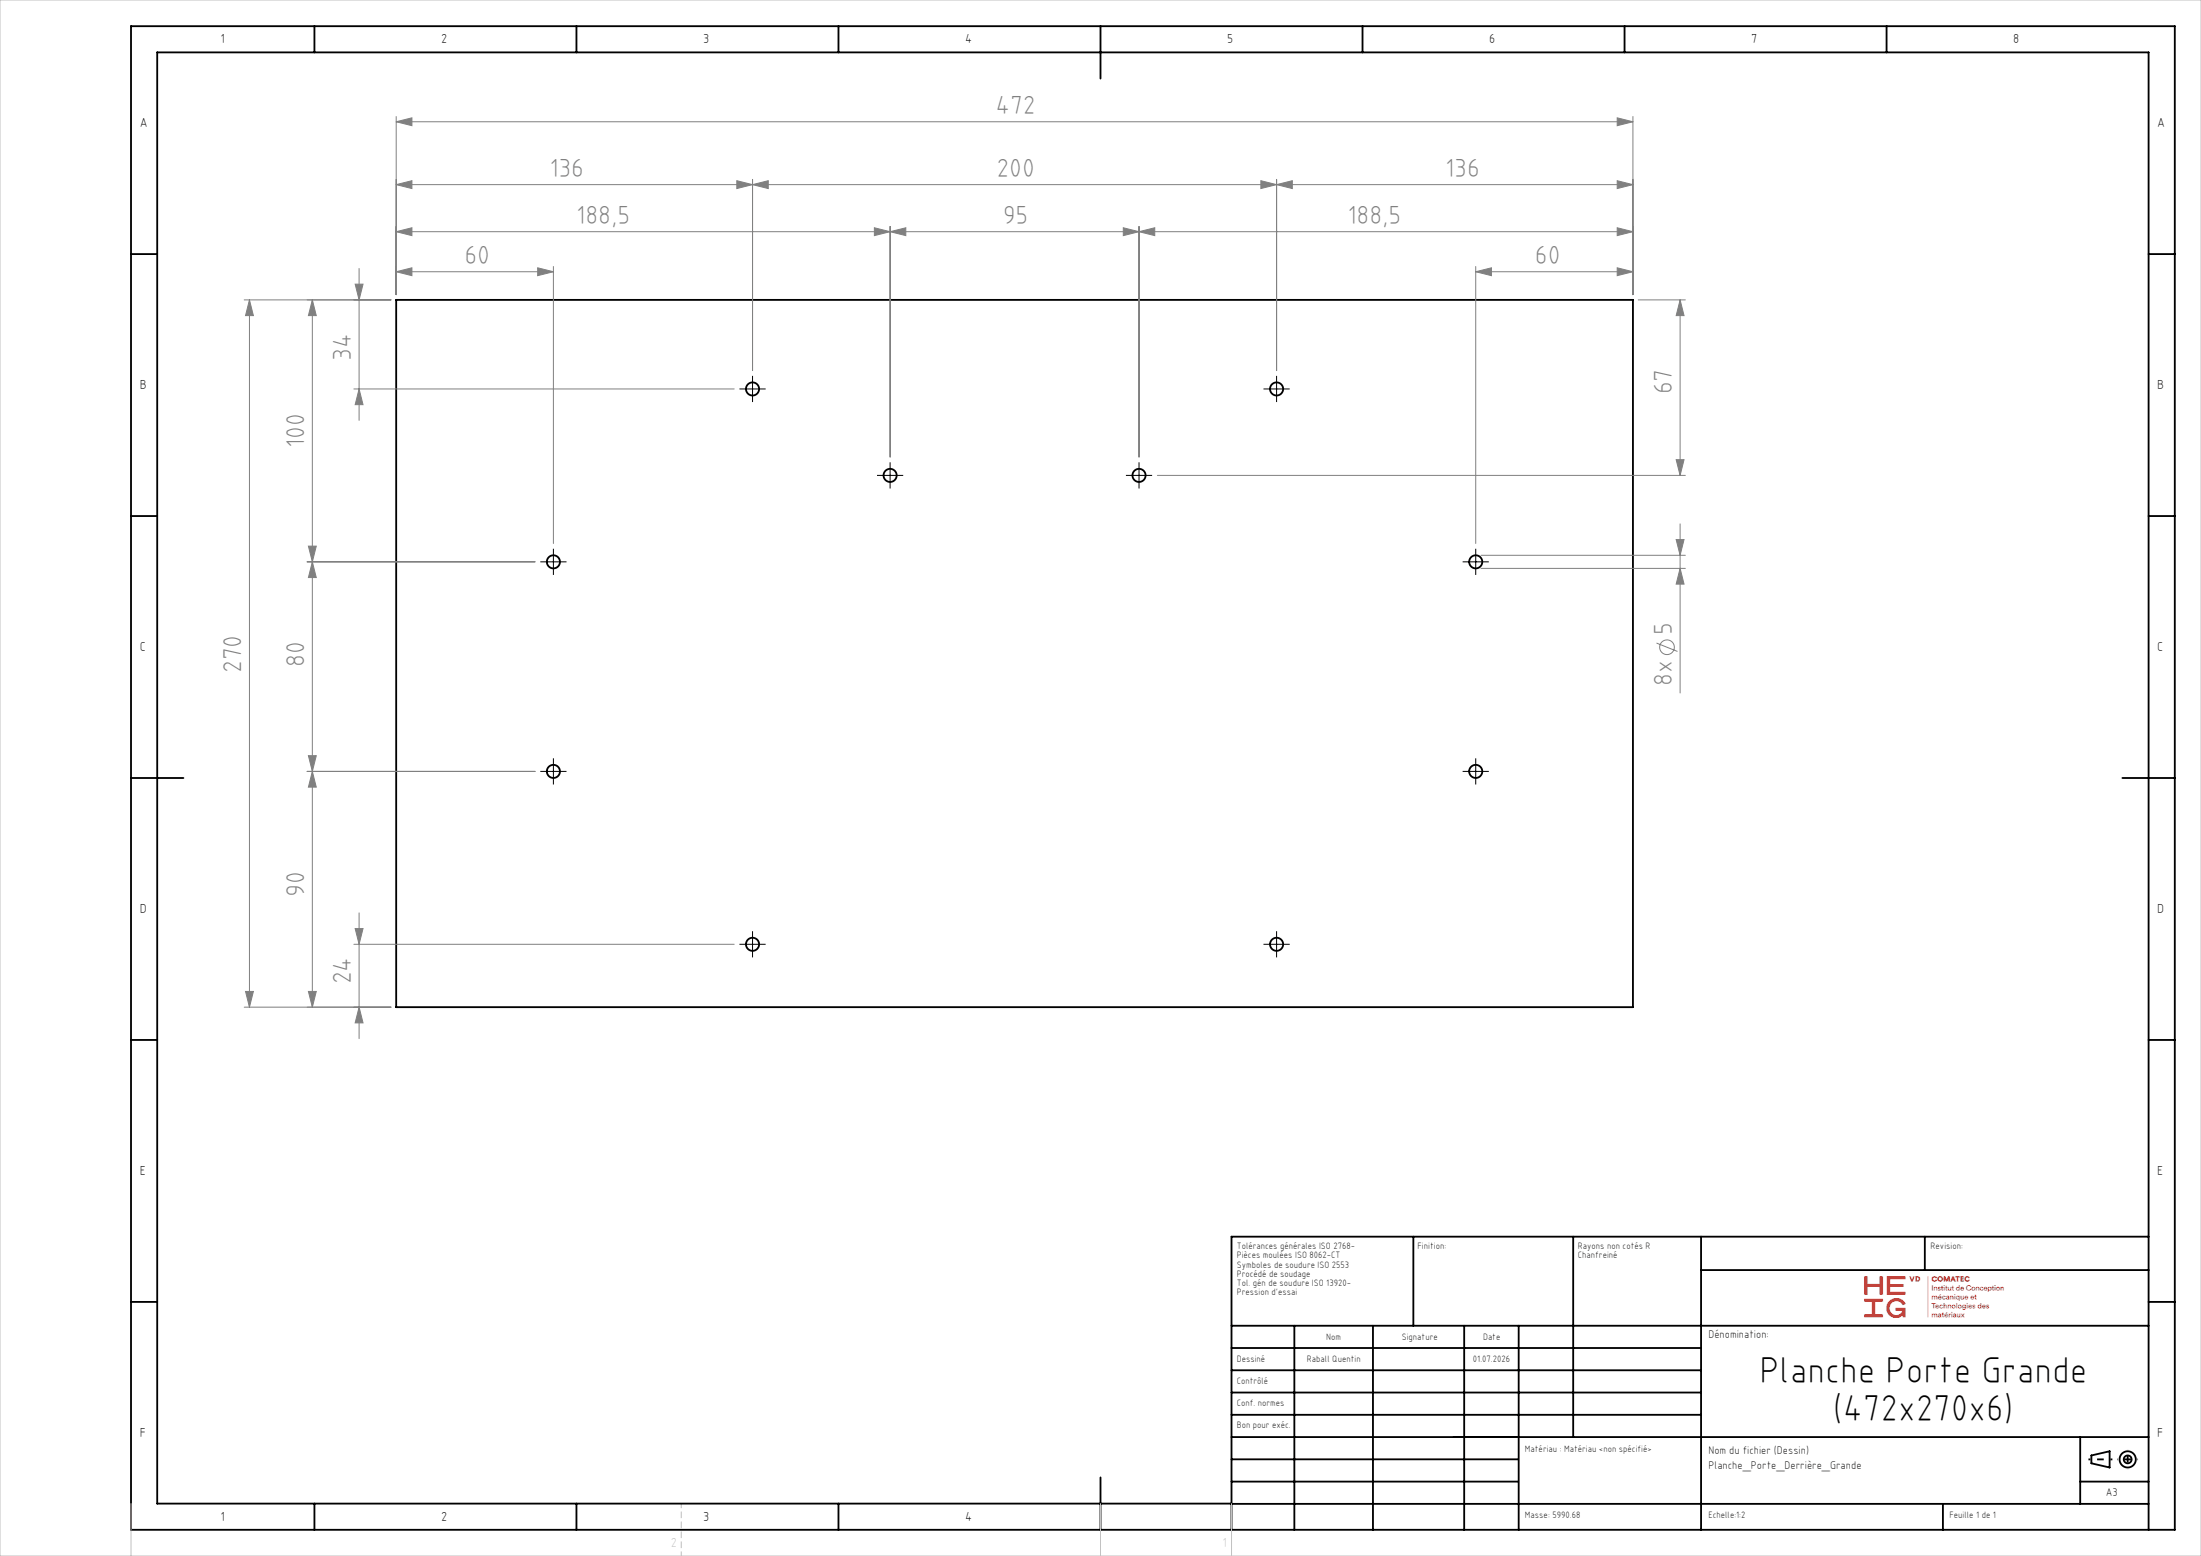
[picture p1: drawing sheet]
<svg xmlns="http://www.w3.org/2000/svg" width="420mm" height="297mm" viewBox="0 0 420 297" stroke-linecap="round" stroke-linejoin="round" font-family="sans-serif">
<g fill="none" stroke="#000" stroke-width=".35">
<path d="M25 5h390v287h-390zM60 5v5M110 5v5M160 5v5M210 5v10M260 5v5M310 5v5M360 5v5M25 48.5h5M75.6 57.2h236v135h-236zM410 48.5h5M25 98.5h5"/>
<path d="M410 98.5h5M25 148.5h10M405 148.5h10M25 198.5h5M410 198.5h5M269.7 236.1v17M300.2 236.1v38.2M324.6 236.1v55.9M367.3 236.1v6.3M410 236.1h-175v55.9M25 248.5h5M235 253.1h175"/>
<path d="M235 257.3h89.6M247 253.1v38.9M262 253.1v38.9M279.4 253.1v38.9M289.8 253.1v38.9M324.6 242.4h85.4M410 248.5h5M235 270.1h89.6M235 265.8h89.6M235 261.6h89.6M235 278.6h54.6M235 274.3h175"/>
<path d="M397 274.3v12.8M399.1 277.8l3.5-.8v3.1l-3.5-.8zM60 287v5M110 287v5M160 287v5M210 282v10M235 287.1h175M235 287h-205v-277h380v282M235 282.8h54.6M370.8 287.1v4.9M397 282.8h13"/>
<circle cx="143.6" cy="74.2" r="1.25"/>
<circle cx="243.6" cy="74.2" r="1.25"/>
<circle cx="169.9" cy="90.7" r="1.25"/>
<circle cx="217.4" cy="90.7" r="1.25"/>
<circle cx="105.6" cy="107.2" r="1.25"/>
<circle cx="281.6" cy="107.2" r="1.25"/>
<circle cx="105.6" cy="147.2" r="1.25"/>
<circle cx="281.6" cy="147.2" r="1.25"/>
<circle cx="143.6" cy="180.2" r="1.25"/>
<circle cx="243.6" cy="180.2" r="1.25"/>
<circle cx="406" cy="278.6" r=".75"/>
<circle cx="406" cy="278.6" r="1.55"/>
</g>
<g fill="none" stroke="#808080" stroke-width=".19">
<path d="M75.6 23.2l3-.7v1.5zM75.6 35.2l3-.7v1.5zM75.6 22.2v34M75.6 23.2h236M75.6 35.2h236M140.6 34.5l3 .7-3 .8zM143.6 35.2l3-.7v1.5zM143.6 34.2v36.5M240.6 34.5l3 .7-3 .8zM243.6 35.2l3-.7v1.5zM243.6 34.2v36.5M308.6 22.5l3 .7-3 .8z"/>
<path d="M308.6 34.5l3 .7-3 .8zM311.6 22.2v34M46.6 57.2h28M47.6 57.2l.8 3h-1.5zM47.6 57.2v135M59.6 57.2l.8 3h-1.5zM59.6 57.2v135M67.8 54.2h1.5l-.8 3zM68.5 51.2v29M75.6 51.9l3-.8v1.5zM75.6 44.2l3-.7v1.5zM75.6 51.9h30"/>
<path d="M75.6 44.2h236M102.6 51.1l3 .8-3 .7zM105.6 50.9v52.8M166.9 43.5l3 .7-3 .8zM169.9 44.2l3-.7v1.5zM169.9 43.2v44M214.4 43.5l3 .7-3 .8zM217.4 44.2l3-.7v1.5zM217.4 43.2v44M281.6 51.9l3-.8v1.5zM281.6 50.9v52.8M281.6 51.9h30"/>
<path d="M308.6 51.1l3 .8-3 .7zM308.6 43.5l3 .7-3 .8zM312.6 57.2h9M320.6 57.2l.8 3h-1.5zM320.6 57.2v33.5M67.5 74.2h72.6M68.5 74.2l.8 3h-1.5zM220.9 90.7h100.7M319.9 87.7h1.5l-.8 3zM320.6 100v32.3M58.6 107.2h43.5M58.9 104.2h1.5l-.8 3z"/>
<path d="M59.6 107.2l.8 3h-1.5zM282.6 106h39M282.6 108.5h39M319.9 103h1.5l-.8 3zM320.6 108.5l.8 3h-1.5zM316.1 122.7l4 1.6M58.6 147.2h43.5M58.9 144.2h1.5l-.8 3zM59.6 147.2l.8 3h-1.5zM67.8 177.2h1.5l-.8 3zM68.5 174.2v24M46.6 192.2h28"/>
<path d="M46.9 189.2h1.5l-.8 3zM58.9 189.2h1.5l-.8 3zM67.5 180.2h72.6M68.5 192.2l.8 3h-1.5z"/>
<circle cx="318.1" cy="123.5" r="1.4"/>
</g>
<g fill="none" stroke="#000" stroke-width=".19" stroke-dasharray="30.5 1.3 1.3 1.3" stroke-linecap="butt">
<path d="M142.4 74.2h-1.3M143.6 73v-1.3M143.6 75.5v1.2M144.9 74.2h1.2M242.4 74.2h-1.3M243.6 73v-1.3M243.6 75.5v1.2M244.9 74.2h1.2M168.6 90.7h-1.2M169.9 89.5v-1.3M169.9 92v1.2M171.1 90.7h1.3"/>
<path d="M216.1 90.7h-1.2M217.4 89.5v-1.3M217.4 92v1.2M218.6 90.7h1.3M104.4 107.2h-1.3M105.6 106v-1.3M105.6 108.5v1.2M106.9 107.2h1.2M280.4 107.2h-1.3M281.6 106v-1.3M281.6 108.5v1.2M282.9 107.2h1.2"/>
<path d="M104.4 147.2h-1.3M105.6 146v-1.3M105.6 148.5v1.2M106.9 147.2h1.2M280.4 147.2h-1.3M281.6 146v-1.3M281.6 148.5v1.2M282.9 147.2h1.2M143.6 179v-1.3M243.6 179v-1.3M142.4 180.2h-1.3M143.6 181.5v1.2"/>
<path d="M144.9 180.2h1.2M242.4 180.2h-1.3M243.6 181.5v1.2M244.9 180.2h1.2"/>
</g>
<path d="M398.5 278.6h4.6" fill="none" stroke="#000" stroke-width=".35" stroke-dasharray="30.5 1.3 1.3 1.3" stroke-dashoffset="30.1" stroke-linecap="butt"/>
<path d="M406 276.6v3.8" fill="none" stroke="#000" stroke-width=".35" stroke-dasharray="30.5 1.3 1.3 1.3" stroke-dashoffset="30.5" stroke-linecap="butt"/>
<path d="M408 278.6h-4" fill="none" stroke="#000" stroke-width=".35" stroke-dasharray="30.5 1.3 1.3 1.3" stroke-dashoffset="30.4" stroke-linecap="butt"/>
<path d="M130 287v10" fill="none" stroke="#c0c0c0" stroke-width=".19" stroke-dasharray="1.3 .6" stroke-dashoffset=".4" stroke-linecap="butt"/>
<g fill="none" stroke="#000" stroke-width=".19">
<path d="M142.4 74.2h2.5M143.6 73v2.5M242.4 74.2h2.5M243.6 73v2.5M168.6 90.7h2.5M169.9 89.5v2.5M216.1 90.7h2.5M217.4 89.5v2.5M104.4 107.2h2.5M105.6 106v2.5M280.4 107.2h2.5M281.6 106v2.5"/>
<path d="M104.4 147.2h2.5M105.6 146v2.5M280.4 147.2h2.5M281.6 146v2.5M143.6 179v2.5M243.6 179v2.5M142.4 180.2h2.5M242.4 180.2h2.5"/>
</g>
<path d="M0 0h420v297h-420zM25 287v10M210 287v10M235 287v10" fill="none" stroke="#c0c0c0" stroke-width=".19"/>
<g fill="#808080">
<path d="M308.6 51.1l3 .8-3 .7zM281.6 51.9l3-.8v1.5z"/>
<path d="M75.6 23.2l3-.7v1.5zM308.6 22.5l3 .7-3 .8zM75.6 51.9l3-.8v1.5zM102.6 51.1l3 .8-3 .7zM75.6 35.2l3-.7v1.5zM140.6 34.5l3 .7-3 .8zM143.6 35.2l3-.7v1.5zM240.6 34.5l3 .7-3 .8zM243.6 35.2l3-.7v1.5zM308.6 34.5l3 .7-3 .8zM169.9 44.2l3-.7v1.5zM214.4 43.5l3 .7-3 .8zM217.4 44.2l3-.7v1.5zM308.6 43.5l3 .7-3 .8zM75.6 44.2l3-.7v1.5zM166.9 43.5l3 .7-3 .8z"/>
<path d="M46.9 189.2h1.5l-.8 3zM47.6 57.2l.8 3h-1.5zM319.9 87.7h1.5l-.8 3zM320.6 57.2l.8 3h-1.5z"/>
<path d="M67.8 54.2h1.5l-.8 3zM68.5 74.2l.8 3h-1.5zM59.6 57.2l.8 3h-1.5zM58.9 104.2h1.5l-.8 3zM59.6 107.2l.8 3h-1.5zM58.9 144.2h1.5l-.8 3zM59.6 147.2l.8 3h-1.5zM58.9 189.2h1.5l-.8 3zM67.8 177.2h1.5l-.8 3zM68.5 192.2l.8 3h-1.5zM319.9 103h1.5l-.8 3zM320.6 108.5l.8 3h-1.5z"/>
</g>
<g font-size="7.1">
<text x="335.7" y="264">Planche Porte Grande</text>
<text x="349.7" y="271.1">(472x270x6)</text>
</g>
<g font-size="5" fill="#808080">
<text x="190" y="21.7">472</text>
<text x="104.8" y="33.7">136</text>
<text x="190.1" y="33.7">200</text>
<text x="275.7" y="33.7">136</text>
<text x="110" y="42.7">188,5</text>
<text x="191.3" y="42.7">95</text>
<text x="257.1" y="42.7">188,5</text>
<text x="88.6" y="50.4">60</text>
<text x="292.9" y="50.4">60</text>
<text x="67" y="68.9" transform="rotate(-90 67 68.9)">34</text>
<text x="319.1" y="75.3" transform="rotate(-90 319.1 75.3)">67</text>
<text x="58.1" y="85.6" transform="rotate(-90 58.1 85.6)">100</text>
<text x="319.1" y="121.2" transform="rotate(-90 319.1 121.2)">5</text>
<text x="46.1" y="128.5" transform="rotate(-90 46.1 128.5)">270</text>
<text x="58.1" y="127.3" transform="rotate(-90 58.1 127.3)">80</text>
<text x="319.1" y="130.9" transform="rotate(-90 319.1 130.9)">8x</text>
<text x="58.1" y="171.3" transform="rotate(-90 58.1 171.3)">90</text>
<text x="67" y="187.9" transform="rotate(-90 67 187.9)">24</text>
</g>
<g font-size="2.5">
<text x="42.1" y="8.2">1</text>
<text x="84.2" y="8.2">2</text>
<text x="134.2" y="8.2">3</text>
<text x="184.2" y="8.2">4</text>
<text x="234.2" y="8.2">5</text>
<text x="284.2" y="8.2">6</text>
<text x="334.2" y="8.2">7</text>
<text x="384.2" y="8.2">8</text>
<text x="26.7" y="24.2">A</text>
<text x="411.7" y="24.2">A</text>
<text x="26.7" y="74.2">B</text>
<text x="411.7" y="74.2">B</text>
<text x="26.7" y="124.2">C</text>
<text x="411.7" y="124.2">C</text>
<text x="26.7" y="174.2">D</text>
<text x="411.7" y="174.2">D</text>
<text x="26.7" y="224.2">E</text>
<text x="411.7" y="224.2">E</text>
<text x="26.7" y="274.2">F</text>
<text x="411.7" y="274.2">F</text>
<text x="42.1" y="290.2">1</text>
<text x="84.2" y="290.2">2</text>
<text x="134.2" y="290.2">3</text>
<text x="184.2" y="290.2">4</text>
</g>
<text font-size="2.5" fill="#e1251b" x="355.8" y="251.5">⟫</text>
<text font-size="2.5" fill="#c0c0c0" x="128" y="295.3">2</text>
<g font-size="2.1">
<text x="326" y="255.5">Dénomination:</text>
<text x="326" y="277.5">Nom du fichier (Dessin)</text>
<text x="326" y="280.5">Planche_Porte_Derrière_Grande</text>
<text x="401.9" y="285.5">A3</text>
</g>
<g font-size="1.8">
<text x="236" y="238.4">Tolérances générales ISO 2768-</text>
<text x="270.5" y="238.4">Finition:</text>
<text x="301.1" y="238.4">Rayons non cotés R</text>
<text x="368.4" y="238.4">Revision:</text>
<text x="236" y="240.2">Pièces moulées ISO 8062-CT</text>
<text x="236" y="242">Symboles de soudure ISO 2553</text>
<text x="236" y="243.7">Procédé de soudage</text>
<text x="236" y="245.5">Tol. gén de soudure ISO 13920-</text>
<text x="301.1" y="240.2">Chanfreiné</text>
<text x="236" y="247.3">Pression d'essai</text>
<text x="253.1" y="255.7">Nom</text>
<text x="267.5" y="255.7">Signature</text>
<text x="283" y="255.7">Date</text>
<text x="236" y="260">Dessiné</text>
<text x="249.4" y="260">Raball Quentin</text>
<text x="281.1" y="260">01.07.2026</text>
<text x="236" y="264.1">Contrôlé</text>
<text x="236" y="268.3">Conf. normes</text>
<text x="236" y="272.5">Bon pour exéc.</text>
<text x="291" y="277.2">Matériau : Matériau &lt;non spécifié&gt;</text>
<text x="291" y="289.8">Masse: 5990.68</text>
<text x="326" y="289.8">Echelle:1:2</text>
<text x="372" y="289.8">Feuille 1 de 1</text>
</g>
</svg>
